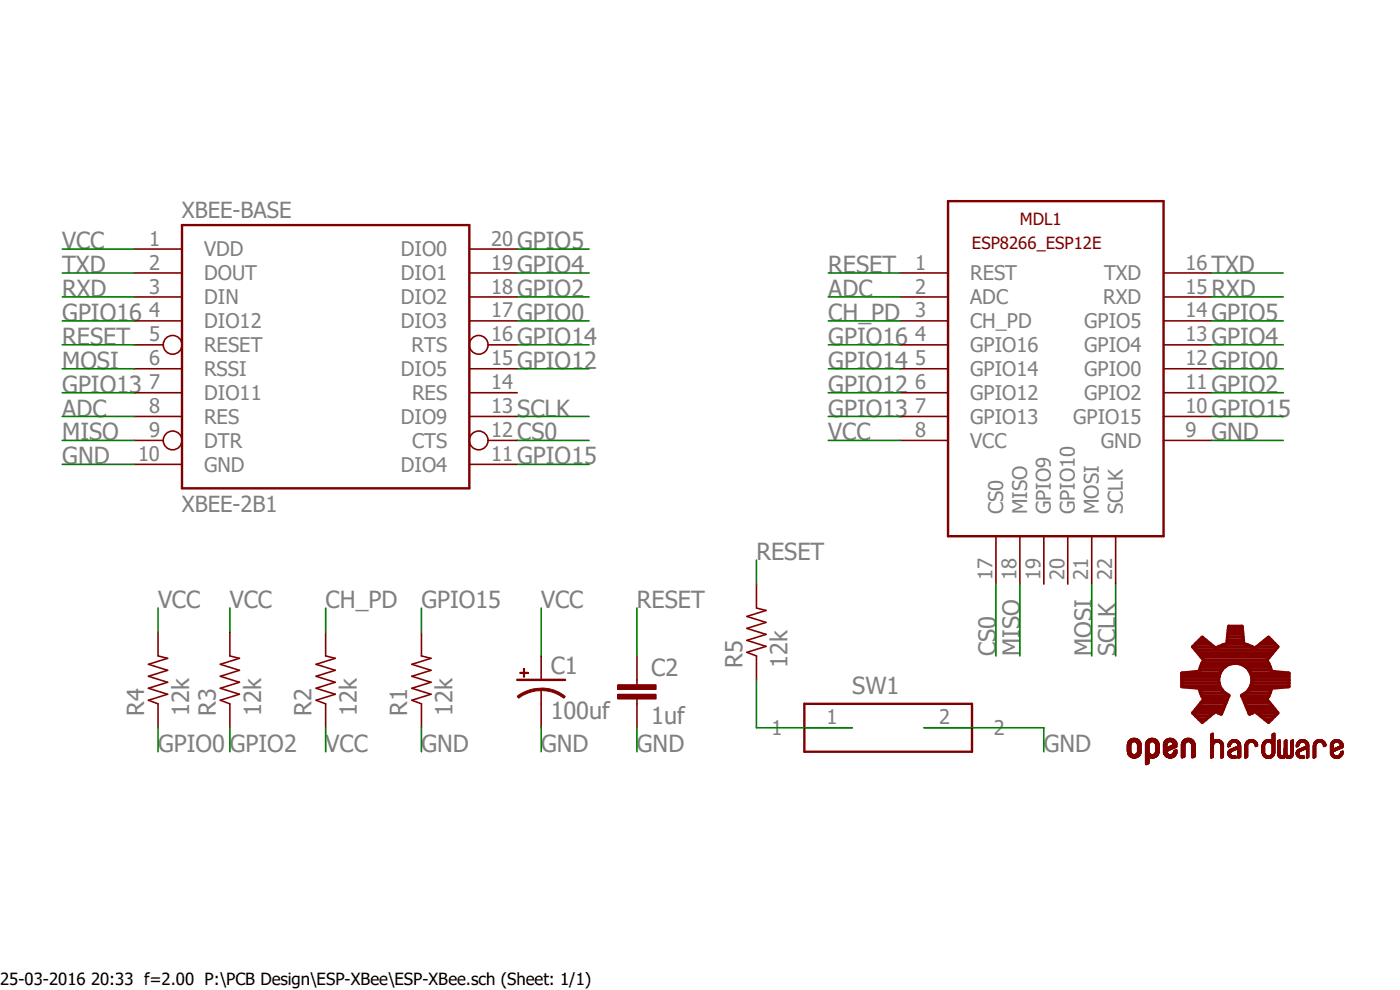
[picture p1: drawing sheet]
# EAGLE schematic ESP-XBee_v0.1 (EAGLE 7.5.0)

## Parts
C1  100uf  CAP_POL1206-KIT  [EIA3216-KIT]
C2  1uf  CAP0805  [0805]
LOGO3  OSHW-LOGOS  [OSHW-LOGO-S]
MDL1  ESP8266-12EESP8266-ESP12E  [ESP8266-ESP12E]
R1  12k  RESISTOR0805-RES  [0805]
R2  12k  RESISTOR0805-RES  [0805]
R3  12k  RESISTOR0805-RES  [0805]
R4  12k  RESISTOR0805-RES  [0805]
R5  12k  RESISTOR0805-RES  [0805]
SW1  434111043826  [434111043826]
XBEE-BASE  XBEE-2B1  [XBEE-1]

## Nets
ADC: MDL1.2(ADC) XBEE-BASE.8(RES)
CH_PD: MDL1.3(CH_PD) R2.2
CS0: MDL1.17(CS0) XBEE-BASE.12(CTS)
GND: C1.C(-) C2.2 MDL1.9(GND) R1.1 SW1.2 XBEE-BASE.10(GND)
GPIO0: MDL1.12(GPIO0) R4.1 XBEE-BASE.17(DIO3)
GPIO2: MDL1.11(GPIO2) R3.1 XBEE-BASE.18(DIO2)
GPIO4: MDL1.13(GPIO4) XBEE-BASE.19(DIO1)
GPIO5: MDL1.14(GPIO5) XBEE-BASE.20(DIO0)
GPIO12: MDL1.6(GPIO12) XBEE-BASE.15(DIO5)
GPIO13: MDL1.7(GPIO13) XBEE-BASE.7(DIO11)
GPIO14: MDL1.5(GPIO14) XBEE-BASE.16(RTS)
GPIO15: MDL1.10(GPIO15) R1.2 XBEE-BASE.11(DIO4)
GPIO16: MDL1.4(GPIO16) XBEE-BASE.4(DIO12)
MISO: MDL1.18(MISO) XBEE-BASE.9(DTR)
MOSI: MDL1.21(MOSI) XBEE-BASE.6(RSSI)
N$1: R5.1 SW1.1
RESET: C2.1 MDL1.1(REST) R5.2 XBEE-BASE.5(RESET)
RXD: MDL1.15(RXD) XBEE-BASE.3(DIN)
SCLK: MDL1.22(SCLK) XBEE-BASE.13(DIO9)
TXD: MDL1.16(TXD) XBEE-BASE.2(DOUT)
VCC: C1.A(+) MDL1.8(VCC) R2.1 R3.2 R4.2 XBEE-BASE.1(VDD)
Unconnected: MDL1.19(GPIO9) MDL1.20(GPIO10) XBEE-BASE.14(RES)

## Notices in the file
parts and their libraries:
SparkFun-RF: Licensing: Creative Commons ShareAlike 4.0 International - https://creativecommons.org/licenses/by-sa/4.0
Switches_rev16a: Copyright: Würth Elektronik
